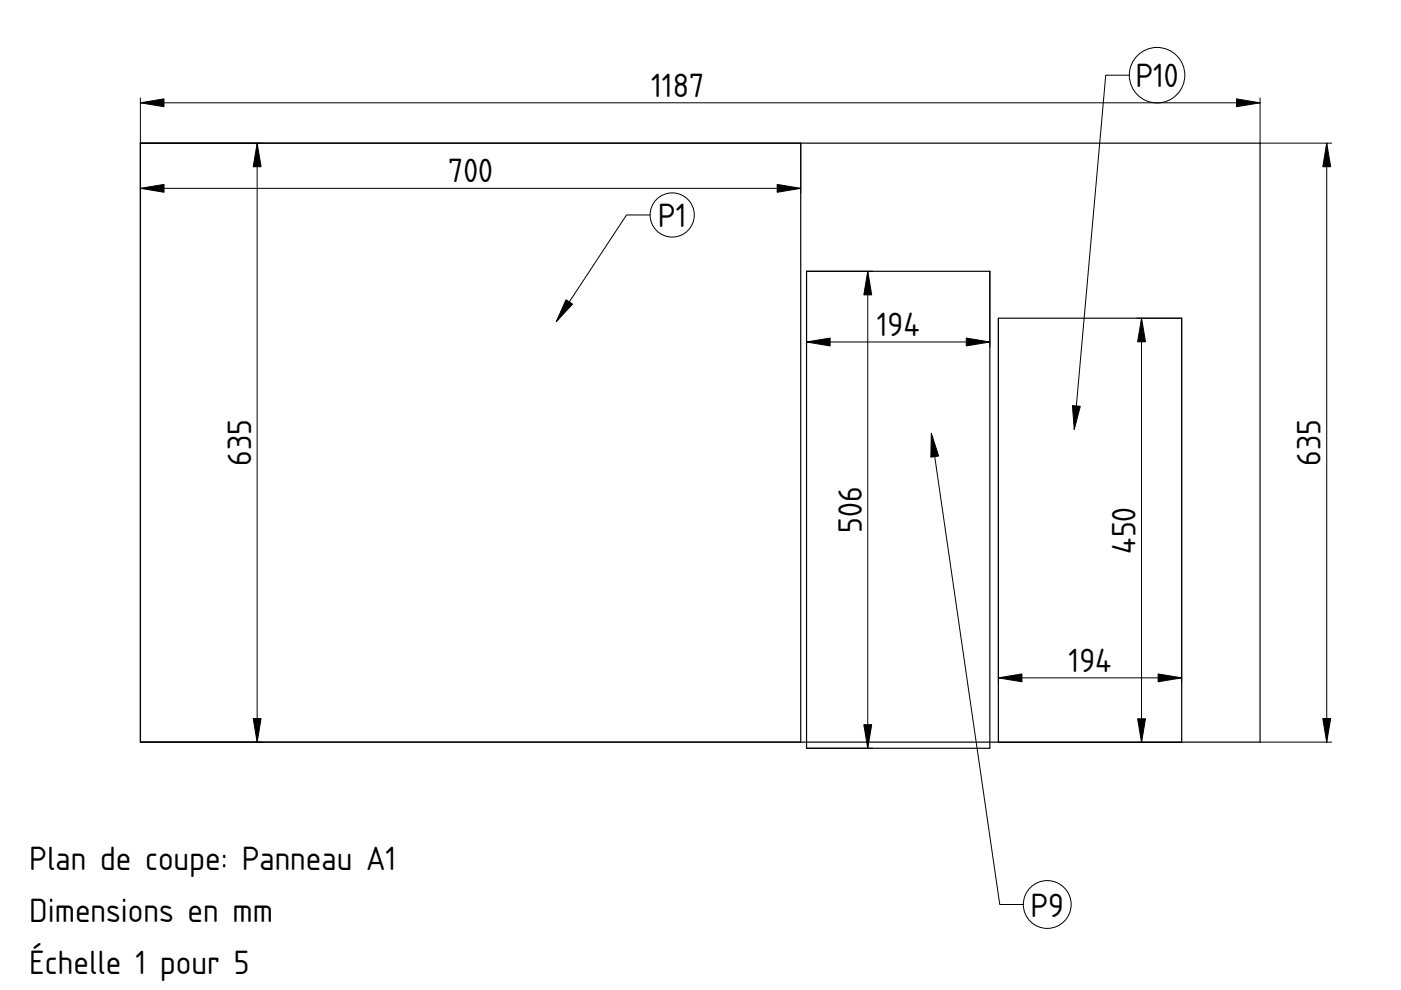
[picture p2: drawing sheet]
<svg xmlns="http://www.w3.org/2000/svg" width="297mm" height="210mm" viewBox="0 0 297 210" stroke-linecap="round" stroke-linejoin="round" font-family="sans-serif">
<path d="M29.8 30.4h237.4v126.9h-237.4zM169.8 30.4v126.9M171 57.5h38.9v101.2h-38.9zM211.7 67.5h38.8v89.9h-38.8z" fill="none" stroke="#000" stroke-width=".25"/>
<g fill="none" stroke="#000" stroke-width=".21">
<path d="M239.4 15.9h-5l-6.6 75.2M29.8 21.8h237.4M29.8 20.8v20.2M29.8 30.4h25.8M29.8 39.9h140M54.5 30.4v126.9M169.8 30.4v10.6M267.2 20.8v9.6h15.1M281.3 30.4v126.9M137.8 45.6h-5l-14.9 22.6M184 57.5v101.2M185 57.5h-14v16"/>
<path d="M209.9 57.5v16M171 72.5h38.9M211.7 67.5v77.3M241 67.5h9.5v77.3M242 67.5v89.9M99.8 93.8h.1M197.5 91.9l14.5 99.9h5M190.4 108.1h.1M231.1 112.4h.1M29.8 157.3h25.8M171 158.7h14M211.7 143.7h38.8"/>
<path d="M241 157.4h9.5M267.2 157.3h15.1"/>
<circle cx="245.3" cy="15.9" r="5.9"/>
<circle cx="142.5" cy="45.6" r="4.7"/>
<circle cx="222" cy="191.8" r="5.1"/>
</g>
<g fill="#000" stroke="#000" stroke-width=".21">
<path d="M29.8 21.8l5-.8v1.6zM29.8 39.9l5-.8v1.7zM54.5 30.4l.9 5h-1.7zM164.8 39.1l5 .8-5 .9zM262.2 21l5 .8-5 .8zM281.3 30.4l.8 5h-1.6zM184 57.5l.8 5h-1.7zM120 63.6l1.4 .9-3.5 3.7zM171 72.5l5-.8v1.6zM204.9 71.7l5 .8-5 .8zM242 67.5l.9 5h-1.7zM197.5 91.9l1.5 4.8-1.6 .2z"/>
<path d="M227.4 86l1.6 .1-1.2 5zM53.7 152.3h1.7l-.9 5zM183.1 153.7h1.7l-.8 5zM211.7 143.7l5-.8v1.7zM241.2 152.4h1.7l-.9 5zM245.5 142.9l5 .8-5 .9zM280.5 152.3h1.6l-.8 5z"/>
</g>
<g font-size="6.7">
<text x="138.1" y="20.5">1187</text>
<text x="240.7" y="18.5">P10</text>
<text x="95" y="38.6">700</text>
<text x="139.5" y="48.2">P1</text>
<text x="185.9" y="71.2">194</text>
<text x="53.2" y="98.8" transform="rotate(-90 53.2 98.8)">635</text>
<text x="280" y="98.8" transform="rotate(-90 280 98.8)">635</text>
<text x="182.7" y="113" transform="rotate(-90 182.7 113)">506</text>
<text x="240.7" y="117.4" transform="rotate(-90 240.7 117.4)">450</text>
<text x="226.6" y="142.4">194</text>
<text x="6.2" y="184.4">Plan de coupe: Panneau A1</text>
<text x="6.2" y="195.5">Dimensions en mm</text>
<text x="218.5" y="194.4">P9</text>
<text x="6.2" y="206.6">Échelle 1 pour 5</text>
</g>
</svg>
